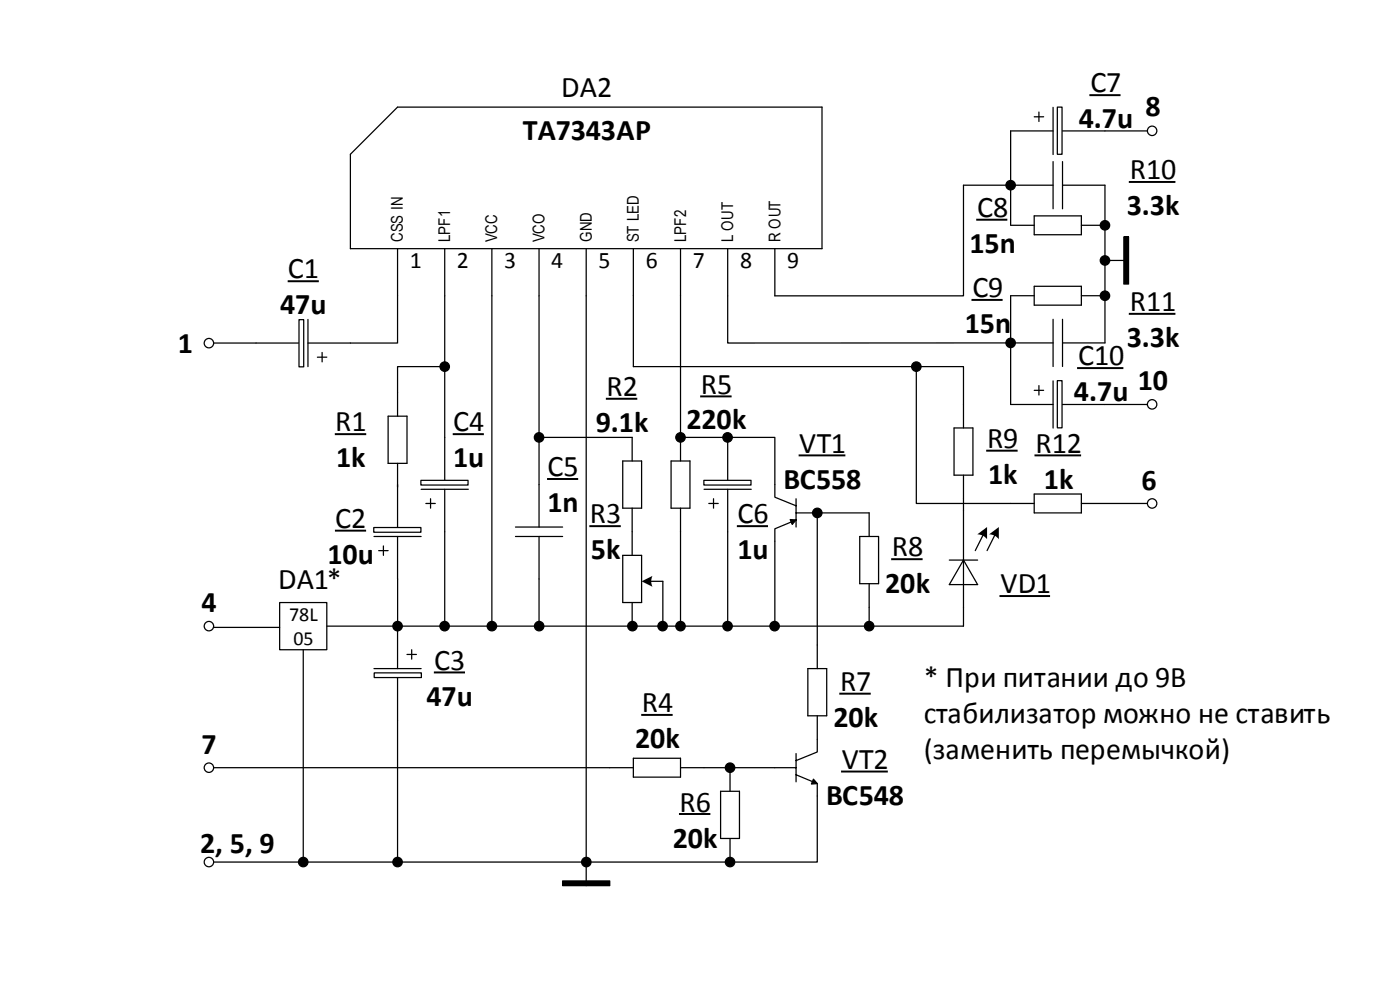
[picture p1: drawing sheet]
<svg xmlns="http://www.w3.org/2000/svg" width="297mm" height="210mm" viewBox="0 0 297 210" stroke-linecap="round" stroke-linejoin="round" font-family="sans-serif">
<g fill="none" stroke="#000" stroke-width=".26">
<path d="M74.3 32.7l10-10h90v30h-100zM84.3 52.7v10M94.3 52.7v10M104.3 52.7v10M114.3 52.7v10M124.3 52.7v10M134.3 52.7v10M144.3 52.7v10M154.3 52.7v10M164.3 52.7v10M54.3 72.7h9M65.3 67.7v10"/>
<path d="M65.3 72.7h9M67.3 75.7h2M68.3 74.7v2M82.3 88.2h4v10h-4zM84.3 83.2v5M84.3 98.2v5M109.3 111.7h10M109.3 113.7h10M114.3 102.7v9M114.3 113.7v9M119.3 186.7h10v1h-10zM124.3 182.7v5"/>
<circle cx="94.3" cy="77.7" r="1"/>
</g>
<g fill="#000">
<path d="M119.3 186.7h10v1h-10z" fill-rule="evenodd"/>
<circle cx="94.3" cy="77.7" r="1"/>
</g>
<path d="M116 101.5h6.6M211.9 126.3h10.8" fill="none" stroke="#000" stroke-width=".42"/>
<path d="M63.4 67.7h1v10h-1z" fill-rule="evenodd" fill="#fff"/>
<g fill="none" stroke="#000" stroke-width=".26">
<path d="M45.3 72.7h9M63.4 67.7h1v10h-1zM84.3 62.7v10h-10M79.3 113.7h10M80.3 116.7h2M81.3 115.7v2M84.3 102.7v9M84.3 113.7v9M168.8 159.7v6M173.3 156.7v2.7l-4.5 1.8M164.3 162.7h4.5M168.8 164.2l4.5 1.9v2.6"/>
<path d="M172.5 165.1l.8 1-1.2 .1z"/>
<circle cx="44.3" cy="72.7" r="1"/>
<circle cx="244.3" cy="85.7" r="1"/>
<circle cx="124.3" cy="182.7" r="1"/>
</g>
<path d="M61 59.6h6.6" fill="none" stroke="#000" stroke-width=".42"/>
<g fill="#000">
<path d="M172.5 165.1l.8 1-1.2 .1z"/>
<circle cx="124.3" cy="182.7" r="1"/>
</g>
<path d="M79.3 111.8h10v1h-10z" fill-rule="evenodd" fill="#fff"/>
<path d="M94.3 92.7v9M79.3 111.8h10v1h-10zM89.3 103.7h10M90.3 106.7h2M91.3 105.7v2M94.3 103.7v9" fill="none" stroke="#000" stroke-width=".26"/>
<path d="M89.2 101.8h10v1h-10z" fill-rule="evenodd" fill="#fff"/>
<g fill="none" stroke="#000" stroke-width=".26">
<path d="M94.3 77.7h-10v5.5M94.3 62.7v30M104.3 62.7v70M124.3 62.7v120h-79M89.2 101.8h10v1h-10zM94.3 112.7v20M84.3 122.7v10h10M94.3 132.7h110"/>
<circle cx="44.3" cy="132.7" r="1"/>
<circle cx="44.3" cy="182.7" r="1"/>
</g>
<path d="M71 92h6.7M96 92h6.6M71 112.5h6.6" fill="none" stroke="#000" stroke-width=".42"/>
<path d="M59.3 127.7h10v10h-10z" fill-rule="evenodd" fill="#fff"/>
<path d="M59.3 127.7h10v10h-10zM84.3 132.7v9M86.3 138.7h2M87.3 137.7v2M79.3 141.7h10M84.3 143.7v9" fill="none" stroke="#000" stroke-width=".26"/>
<path d="M79.4 142.6h10v1h-10z" fill-rule="evenodd" fill="#fff"/>
<g fill="none" stroke="#000" stroke-width=".26">
<path d="M114.3 62.7v40M132 97.7h4v10h-4zM134 92.7v5M142.3 97.7h4v10h-4zM144.3 92.7v5M154.3 92.7v9M132 117.7h4v10h-4zM134 107.7v10M144.3 107.7v5M149.3 103.7h10M150.3 106.7h2M151.3 105.7v2"/>
<path d="M154.3 103.7v9M45.3 133h14M64.3 137.7v45M69.3 132.7h15M114.3 122.7v10M134 127.7v5M137.8 123.2h2.8v9.5M79.4 142.6h10v1h-10z"/>
<circle cx="84.3" cy="132.7" r="1"/>
<circle cx="94.3" cy="132.7" r="1"/>
<circle cx="104.3" cy="132.7" r="1"/>
<circle cx="64.3" cy="182.7" r="1"/>
</g>
<g fill="#000">
<path d="M136 123.2l2.4-1.2a2.58 2.58 0 0 0 0 2.4z" fill-rule="evenodd"/>
<circle cx="84.3" cy="132.7" r="1"/>
<circle cx="94.3" cy="132.7" r="1"/>
<circle cx="104.3" cy="132.7" r="1"/>
<circle cx="64.3" cy="182.7" r="1"/>
</g>
<path d="M149.2 101.8h10v1h-10z" fill-rule="evenodd" fill="#fff"/>
<path d="M144.3 62.7v30h10M214.3 85.7h9M219.3 82.7h2M220.3 81.7v2M223.3 80.7v10M225.3 85.7h9M144.3 112.7v20M149.2 101.8h10v1h-10zM154.3 112.7v20" fill="none" stroke="#000" stroke-width=".26"/>
<path d="M224.2 80.7h1v10h-1z" fill-rule="evenodd" fill="#fff"/>
<path d="M214.3 27.7h9M219.3 24.8h2M220.3 23.7v2M223.3 22.8v9.9M225.3 27.7h9M224.2 80.7h1v10h-1z" fill="none" stroke="#000" stroke-width=".26"/>
<path d="M224.2 22.7h1v10h-1z" fill-rule="evenodd" fill="#fff"/>
<g fill="none" stroke="#000" stroke-width=".26">
<path d="M214.3 27.7v20M223.3 39.3h-19v23.4h-40M223.3 34.3v9.9M224.2 22.7h1v10h-1zM225.3 34.3v9.9M225.3 39.3h9v33.4h-9M234.3 27.7h9M214.3 47.7h5M219.3 45.8h10v3.9h-10zM229.3 47.7h5M234.3 55.2h5M238.3 50.2h1v10h-1z"/>
<path d="M134.3 62.7v15h70v13M154.3 62.7v10h69M194.3 77.7v29h25M219.3 60.7h10v4h-10zM219.3 62.7h-5v23M223.3 67.7v10M225.3 67.7v10M229.3 62.7h5M114.3 92.7h19.7M154.3 92.7h10v12.7l4.5 1.8M202.3 90.7h4v10h-4zM234.3 85.7h9"/>
<path d="M167.6 110.1l1.2 .1-.8 .9zM168.8 110.2l-4.5 1.9v20.6M168.8 108.7h15.5v5M168.8 105.7v6M173.3 108.7v33M182.3 113.7h4v10h-4zM201.3 118.7h6M204.3 100.7v32M204.3 118.7l3 5.2h-6zM208.5 113.3l-1.7 3.4M211 113.3l-1.7 3.4M219.3 104.7h10v4h-10z"/>
<path d="M229.3 106.7h14M184.3 123.7v9M84.3 152.7v30M171.3 141.7h4v10h-4zM173.3 151.7v5M45.3 162.7h89M134.3 160.7h10v4h-10zM144.3 162.7h20M152.8 167.7h4v10h-4zM154.8 162.7v5M154.8 177.7v5M173.3 168.7v14h-49"/>
<circle cx="214.3" cy="39.3" r="1"/>
<circle cx="244.3" cy="27.7" r="1"/>
<circle cx="234.3" cy="55.2" r="1"/>
<circle cx="234.3" cy="47.7" r="1"/>
<circle cx="194.3" cy="77.7" r="1"/>
<circle cx="214.3" cy="72.7" r="1"/>
<circle cx="234.3" cy="62.7" r="1"/>
<circle cx="114.3" cy="92.7" r="1"/>
<circle cx="144.3" cy="92.7" r="1"/>
<circle cx="154.3" cy="92.7" r="1"/>
<circle cx="173.3" cy="108.7" r="1"/>
<circle cx="244.3" cy="106.7" r="1"/>
<circle cx="114.3" cy="132.7" r="1"/>
<circle cx="134.1" cy="132.7" r="1"/>
<circle cx="140.5" cy="132.7" r="1"/>
<circle cx="144.3" cy="132.7" r="1"/>
<circle cx="154.3" cy="132.7" r="1"/>
<circle cx="164.3" cy="132.7" r="1"/>
<circle cx="184.3" cy="132.7" r="1"/>
<circle cx="44.3" cy="162.7" r="1"/>
<circle cx="154.8" cy="162.7" r="1"/>
<circle cx="84.3" cy="182.7" r="1"/>
<circle cx="154.8" cy="182.7" r="1"/>
</g>
<g fill="#000">
<path d="M167.6 110.1l1.2 .1-.8 .9z"/>
<path d="M238.3 50.2h1v10h-1z" fill-rule="evenodd"/>
<path d="M207.2 113.2l2.1-1.5v2.6a2.58 2.58 0 0 0-2.1-1.1z" fill-rule="evenodd"/>
<path d="M209.7 113.2l2.1-1.5v2.6a2.58 2.58 0 0 0-2.1-1.1z" fill-rule="evenodd"/>
<circle cx="214.3" cy="39.3" r="1"/>
<circle cx="234.3" cy="55.2" r="1"/>
<circle cx="234.3" cy="47.7" r="1"/>
<circle cx="194.3" cy="77.7" r="1"/>
<circle cx="214.3" cy="72.7" r="1"/>
<circle cx="234.3" cy="62.7" r="1"/>
<circle cx="114.3" cy="92.7" r="1"/>
<circle cx="144.3" cy="92.7" r="1"/>
<circle cx="154.3" cy="92.7" r="1"/>
<circle cx="173.3" cy="108.7" r="1"/>
<circle cx="114.3" cy="132.7" r="1"/>
<circle cx="134.1" cy="132.7" r="1"/>
<circle cx="140.5" cy="132.7" r="1"/>
<circle cx="144.3" cy="132.7" r="1"/>
<circle cx="154.3" cy="132.7" r="1"/>
<circle cx="164.3" cy="132.7" r="1"/>
<circle cx="184.3" cy="132.7" r="1"/>
<circle cx="154.8" cy="162.7" r="1"/>
<circle cx="84.3" cy="182.7" r="1"/>
<circle cx="154.8" cy="182.7" r="1"/>
</g>
<g fill="none" stroke="#000" stroke-width=".42">
<path d="M231 20.2h6.6M239.4 38.6h9.8M207 46.6h6.6M206 63.6h6.6M228.4 78h9.8M239.4 66.5h9.8M128.5 84.5h6.6M148.5 84h6.6M169.3 96.5h10M209.1 95.5h6.7M219.4 96.5h9.8M125 111.5h6.6"/>
<path d="M156.2 111.5h6.7M189 118.5h6.6M92 142.5h6.6M136 151.5h6.6M178 147h6.6M144 172.5h6.6M178.3 163.5h10"/>
</g>
<g font-size="6.4">
<text x="119" y="20.6">DA2</text>
<text x="110.8" y="29.6">TA7343AP</text>
<text x="228.7" y="27.1">4.7u</text>
<text x="242.9" y="24.6">8</text>
<text x="239.6" y="37.9">R10</text>
<text x="207.2" y="45.9">C8</text>
<text x="205.6" y="53.5">15n</text>
<text x="61" y="59">C1</text>
<text x="206.2" y="62.9">C9</text>
<text x="59.4" y="66.6">47u</text>
<text x="204.6" y="70.6">15n</text>
<text x="228.6" y="77.4">C10</text>
<text x="238.9" y="73.5">3.3k</text>
<text x="128.6" y="83.9">R2</text>
<text x="148.6" y="83.4">R5</text>
<text x="241.3" y="82.7">10</text>
<text x="227.7" y="85">4.7u</text>
<text x="126.3" y="91.5">9.1k</text>
<text x="145.6" y="91">220k</text>
<text x="169.5" y="95.9">VT1</text>
<text x="209.3" y="94.9">R9 R12</text>
<text x="116.1" y="100.9">C5</text>
<text x="166.2" y="103.5">BC558</text>
<text x="209.5" y="102.5">1k</text>
<text x="221.4" y="103.5">1k</text>
<text x="242.1" y="103.8">6</text>
<text x="71.1" y="111.9">C2</text>
<text x="116.1" y="108.5">1n</text>
<text x="125.1" y="110.9">R3</text>
<text x="156.4" y="110.9">C6</text>
<text x="69.5" y="119.5">10u</text>
<text x="125.3" y="118.6">5k</text>
<text x="156.4" y="118.6">1u</text>
<text x="189.1" y="117.9">R8</text>
<text x="58.9" y="124.8">DA1*</text>
<text x="187.7" y="125.6">20k</text>
<text x="212.1" y="125.8">VD1</text>
<text x="42.7" y="129.8">4</text>
<text x="92.1" y="142">C3</text>
<text x="90.5" y="149.6">47u</text>
<text x="136.1" y="151">R4</text>
<text x="195.9" y="153.3">стабилизатор можно не ставить</text>
<text x="134.7" y="158.6">20k</text>
<text x="195.9" y="160.9">(заменить перемычкой)</text>
<text x="178.5" y="163">VT2</text>
<text x="144.1" y="172">R6</text>
<text x="175.2" y="170.6">BC548</text>
<text x="42.4" y="180.8">2, 5, 9</text>
</g>
<g font-size="6.3">
<text x="231.2" y="19.5">C7</text>
<text x="238.9" y="45.5">3.3k</text>
<text x="239.6" y="65.9">R11</text>
<text x="37.7" y="74.7">1</text>
<text x="71.1" y="91.4">R1</text>
<text x="96.1" y="91.4">C4</text>
<text x="71.3" y="99">1k</text>
<text x="96.1" y="99">1u</text>
<text x="178.1" y="146.5">R7</text>
<text x="195.9" y="145.7">* При питании до 9В</text>
<text x="176.7" y="154.1">20k</text>
<text x="42.7" y="159.8">7</text>
<text x="142.7" y="179.6">20k</text>
</g>
<g font-size="5">
<text x="86.9" y="56.8">1</text>
<text x="96.9" y="56.8">2</text>
<text x="106.9" y="56.8">3</text>
<text x="116.9" y="56.8">4</text>
<text x="126.9" y="56.8">5</text>
<text x="136.9" y="56.8">6</text>
<text x="146.9" y="56.8">7</text>
<text x="156.9" y="56.8">8</text>
<text x="166.9" y="56.8">9</text>
</g>
<g font-size="4.2">
<text x="61.3" y="131.6">78L</text>
<text x="62.2" y="136.7">05</text>
</g>
<g font-size="3.4">
<text x="85.4" y="51.4" transform="rotate(-90 85.4 51.4)">CSS IN</text>
<text x="95.4" y="51.4" transform="rotate(-90 95.4 51.4)">LPF1</text>
<text x="105.5" y="51.4" transform="rotate(-90 105.5 51.4)">VCC</text>
<text x="115.5" y="51.4" transform="rotate(-90 115.5 51.4)">VCO</text>
<text x="125.5" y="51.4" transform="rotate(-90 125.5 51.4)">GND</text>
<text x="135.5" y="51.4" transform="rotate(-90 135.5 51.4)">ST LED</text>
<text x="145.5" y="51.4" transform="rotate(-90 145.5 51.4)">LPF2</text>
<text x="155.5" y="51.4" transform="rotate(-90 155.5 51.4)">L OUT</text>
<text x="165.5" y="51.4" transform="rotate(-90 165.5 51.4)">R OUT</text>
</g>
</svg>
